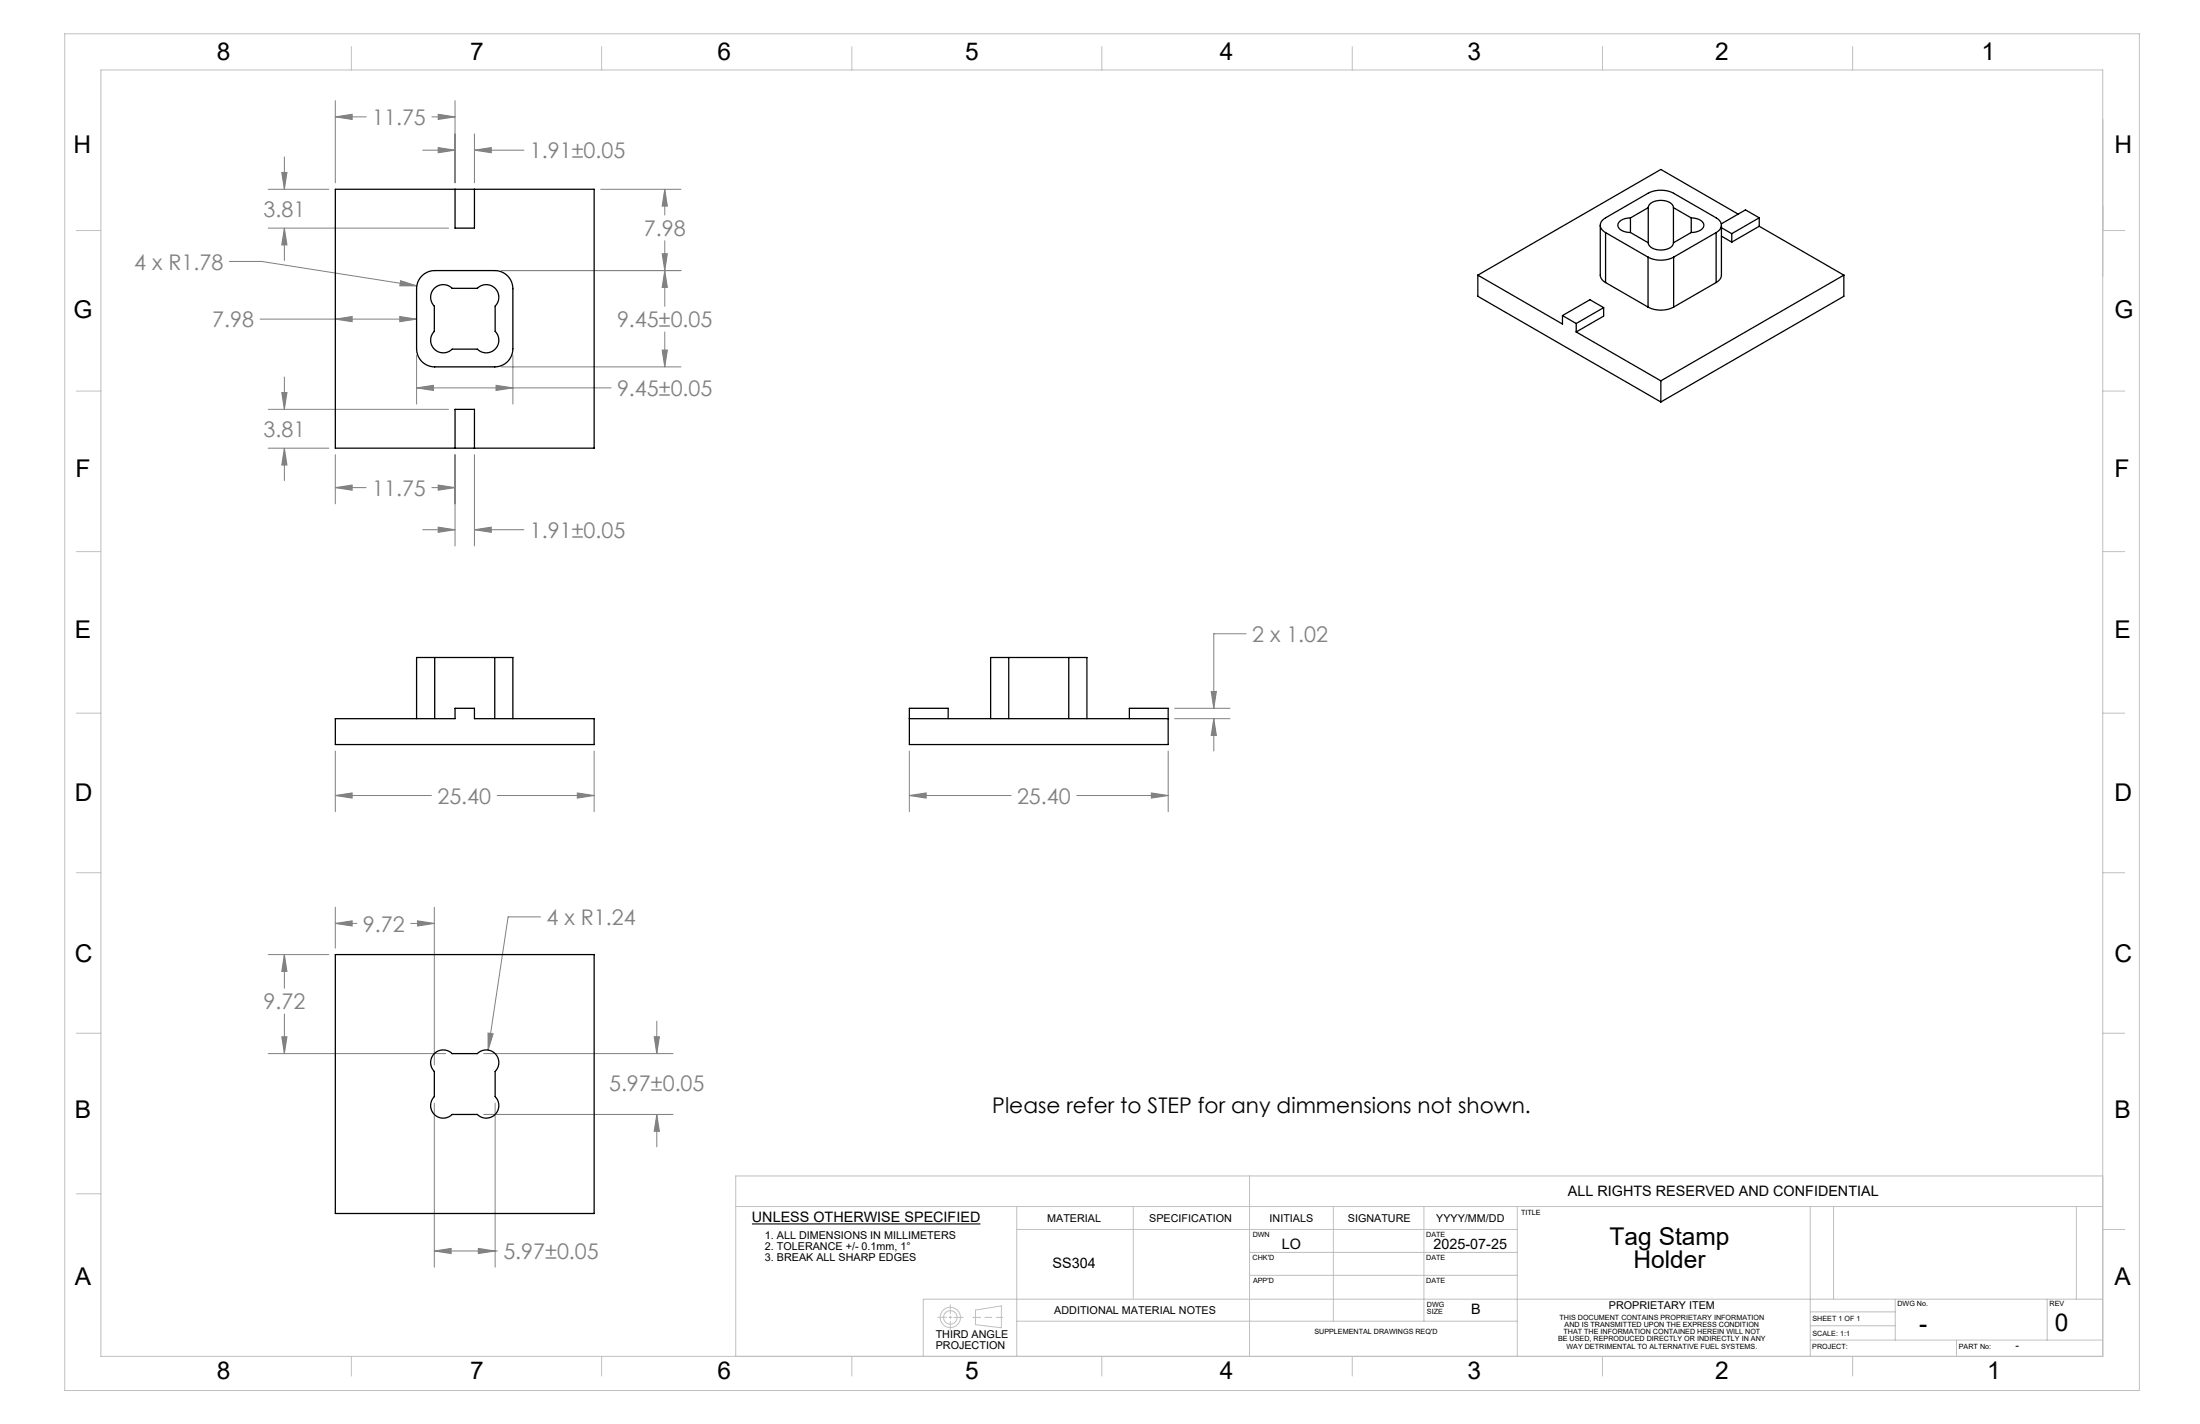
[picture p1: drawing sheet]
<svg xmlns="http://www.w3.org/2000/svg" width="432mm" height="279mm" viewBox="0 0 432 279" stroke-linecap="round" stroke-linejoin="round" font-family="sans-serif">
<path d="M147.6 240.1h44.8" fill="none" stroke="#000" stroke-width=".22"/>
<g fill="none" stroke="#c0c0c0" stroke-width=".2">
<path d="M12.7 6.6h407.2v266.2h-407.2zM19.8 13.7h392.9v252.4h-392.9zM69 9.2v4.5M118.1 9.2v4.5M167.2 9.2v4.5M216.3 9.2v4.5M265.4 9.2v4.5M314.5 9.2v4.5M363.6 9.2v4.5M15 45.2h4.8M412.7 45.2h4.3M15 76.7h4.8"/>
<path d="M412.7 76.7h4.3M15 108.2h4.8M412.7 108.2h4.3M15 139.9h4.8M412.7 139.9h4.3M15 171.2h4.8M412.7 171.2h4.3M15 202.7h4.8M412.7 202.7h4.3M15 234.2h4.8M144.4 236.7h268.3M199.6 236.7v29.4"/>
<path d="M222.4 236.7v18M245.2 230.7v35.4M261.7 236.7v22.5M279.5 236.7v22.5M297.8 236.7v29.4M355.3 236.7v29.4M359.9 236.7v18.2M407.5 236.7v18.2M412.7 230.7h-268.3v35.4M184 258.5h1.8M186.3 258.5h.5M186.5 256v1.8"/>
<path d="M186.5 258.3v.4M186.5 259.2v1.7M187.2 258.5h1.8M190.9 258.5h1.6M191.5 257l5-.8v4.3l-5-.6zM193.3 258.5h1.4M195.5 258.5h1.3M199.6 241.2h98.2M199.6 259.2h98.2M245.2 245.7h52.6M245.2 250.2h52.6M355.3 257.4h16.7"/>
<path d="M372 254.9v8M401.8 254.9v8M412.7 241.2h4.3M412.7 254.9h-231.5v11.2M69 266.1v3.9M118.1 266.1v3.9M167.2 266.1v3.9M216.3 266.1v3.9M265.4 266.1v3.9M314.5 266.1v3.9M355.3 262.9h57.4M355.3 260.1h16.7"/>
<path d="M363.6 266.1v3.9M384 262.9v3.2"/>
<circle cx="186.5" cy="258.5" r="1.33"/>
<circle cx="186.5" cy="258.5" r="1.99"/>
</g>
<g fill="none" stroke="#808080" stroke-width=".2">
<path d="M65.8 19.8v16.1M89.3 19.8v16.1M52.6 37.1h11.9M55.3 33.8h1l-.5 3.3zM55.8 30.8v6.3M65.8 22.9l3.3-.5v1zM65.8 22.9h6.1M83 29.5h6.3M84.8 22.9h4.5M86 29l3.3 .5-3.3 .5zM86 22.4l3.3 .5-3.3 .5zM93.1 29.5l3.3-.5v1z"/>
<path d="M93.1 26.3v9.6M93.1 29.5h9.7M117.9 37.1h15.7M130.5 37.1l.5 3.3h-1zM130.5 37.1v5.1M45 51.3h6.4l30.4 4.8M52.6 44.8h35.4M55.8 44.8l.5 3.3h-1zM55.8 44.8v6.3M78.6 55.1l3.2 1h-3.3zM98.4 53.1h35.2M130 49.8h1l-.5 3.3z"/>
<path d="M130.5 53.1l.5 3.3h-1zM130.5 47.2v12.9M51 62.6h30.8M55.3 77h1l-.5 3.3zM55.8 74v6.3M65.8 62.6l3.3-.5v1zM78.5 62.1l3.3 .5-3.3 .5zM81.8 76.1l3.3-.5v1zM81.8 69.7v9.6M81.8 76.1h38.1M97.4 75.6l3.3 .5-3.3 .5zM98.4 72h35.2"/>
<path d="M100.7 69.7v9.6M130 68.7h1l-.5 3.3zM130.5 65.1v6.9M52.6 87.9h11.9M52.6 80.3h35.4M55.8 87.9l.5 3.3h-1zM55.8 87.9v6.4M65.8 95.7l3.3-.5v1zM65.8 89.2v9.7M65.8 95.7h6.1M84.8 95.7h4.5M86 95.2l3.3 .5-3.3 .5z"/>
<path d="M89.3 89.2v17.9M93.1 89.2v17.9M83 103.9h6.3M86 103.4l3.3 .5-3.3 .5zM93.1 103.9l3.3-.5v1zM93.1 103.9h9.7M230.6 139h10.8M237.7 135.7h1l-.5 3.3zM244.6 124.3h-6.4v14.7M65.8 156.1l3.3-.5v1zM65.8 147.4v11.9M65.8 156.1h18.9"/>
<path d="M97.6 156.1h19M113.3 155.6l3.3 .5-3.3 .5zM116.6 147.4v11.9M178.5 156.1l3.3-.5v1zM178.5 156.1h19.9M178.5 147.4v11.9M211.3 156.1h18M226 155.6l3.3 .5-3.3 .5zM229.3 147.4v11.9M230.6 141h10.8M238.2 141l.5 3.3h-1zM238.2 141v6.4"/>
<path d="M65.8 178v8M85.2 178v31M106.1 179.9h-6.4l-3.9 26.1M52.6 187.3h11.9M55.8 187.3l.5 3.3h-1zM55.8 187.3v6.6M55.8 199v7.7M65.8 181.2l3.3-.5v1zM65.8 181.2h4.2M80.6 181.2h4.6M81.9 180.7l3.3 .5-3.3 .5zM52.6 206.7h34.9"/>
<path d="M55.3 203.4h1l-.5 3.3zM85.2 216.4v32.2M95 218.7h37.1M95 206.7h37.1M95.8 202.7l1 .1-1 3.2zM97.2 216.4v32.2M128.4 203.4h1l-.5 3.3zM128.9 218.7l.5 3.3h-1zM128.9 200.4v6.3M128.9 218.7v6.3M85.2 245.5l3.3-.6v1.1zM85.2 245.5h12.4"/>
<path d="M93.9 244.9l3.3 .6-3.3 .5z"/>
</g>
<path d="M65.8 156.1l3.3-.5v1zM113.3 155.6l3.3 .5-3.3 .5zM130.5 53.1l.5 3.3h-1zM130 68.7h1l-.5 3.3zM81.8 76.1l3.3-.5v1zM97.4 75.6l3.3 .5-3.3 .5zM86 103.4l3.3 .5-3.3 .5zM93.1 103.9l3.3-.5v1zM86 29l3.3 .5-3.3 .5zM93.1 29.5l3.3-.5v1zM55.3 33.8h1l-.5 3.3zM55.8 44.8l.5 3.3h-1zM55.8 87.9l.5 3.3h-1zM55.3 77h1l-.5 3.3zM86 22.4l3.3 .5-3.3 .5zM65.8 22.9l3.3-.5v1zM86 95.2l3.3 .5-3.3 .5zM65.8 95.7l3.3-.5v1zM78.5 62.1l3.3 .5-3.3 .5zM65.8 62.6l3.3-.5v1zM130 49.8h1l-.5 3.3zM130.5 37.1l.5 3.3h-1zM78.6 55.1l-.1 1h3.3zM178.5 156.1l3.3-.5v1zM226 155.6l3.3 .5-3.3 .5zM238.2 141l.5 3.3h-1zM237.7 135.7h1l-.5 3.3zM85.2 245.5l3.3-.6v1.1zM93.9 244.9l3.3 .6-3.3 .5zM128.9 218.7l.5 3.3h-1zM128.4 203.4h1l-.5 3.3zM81.9 180.7l3.3 .5-3.3 .5zM65.8 181.2l3.3-.5v1zM55.3 203.4h1l-.5 3.3zM55.8 187.3l.5 3.3h-1zM95.8 202.7v3.3l1-3.2z" fill="#808080"/>
<g fill="none" stroke="#000" stroke-width=".25">
<path d="M65.8 37.1h50.8v50.8h-50.8zM89.3 37.1v7.7h3.8v-7.7M83 54l1.1-.7 .8-.2h12.2a3.6 3.6 0 0 1 3.6 3.5v11.8a3.6 3.6 0 0 1-3.6 3.6h-11.8a3.6 3.6 0 0 1-3.5-3.6v-12.2l.4-1.2zM85.4 56.4a2.47 2.47 0 0 1 3.3 .2h5a2.47 2.47 0 0 1 3.5 0 2.47 2.47 0 0 1 0 3.5v4.9a2.47 2.47 0 0 1 0 3.5 2.47 2.47 0 0 1-3.5 0h-5a2.47 2.47 0 0 1-3.5 0 2.47 2.47 0 0 1 0-3.5v-4.9a2.47 2.47 0 0 1 .2-3.7zM290.1 54v4.1l35.9 20.8M290.1 54l16.6 9.6v-1.7M314.1 44.2v9.9l.3 .7 .7 .6M315.1 45.6a1.53 1.53 0 0 1-1-1.4 1.53 1.53 0 0 1 1-1.5l8.4-4.8a5.6 5.6 0 0 1 5 0l8.3 4.8a1.53 1.53 0 0 1 1.1 1.5 1.53 1.53 0 0 1-1.1 1.4M315.1 55.4l8.4 4.8M315.1 45.6l8.4 4.9M315.1 45.6v9.8M320 42.8a2.3 2.3 0 0 0-2.5 1.3 1.88 1.88 0 0 0 2.1 1.5h.4"/>
<path d="M320 45.6l3.5 2M320 42.8v2.8M323.5 50.5a5.6 5.6 0 0 0 5 0M323.5 50.5v9.7M323.5 40.7a2.09 2.09 0 0 1 2.3-1.4 2.34 2.34 0 0 1 2.7 1.4M323.5 47.6a2.09 2.09 0 0 0 2.3 1.5 2.34 2.34 0 0 0 2.7-1.5M323.5 40.7l-3.5 2.1M323.5 40.7v6.9M328.5 40.7l3.4 2.1M328.5 40.7v6.9M328.5 50.5v9.7M331.9 42.8a2.3 2.3 0 0 1 2.5 1.3 1.88 1.88 0 0 1-2.1 1.5h-.4"/>
<path d="M331.9 45.6l-3.4 2M331.9 42.8v2.8M336.8 55.4l-8.3 4.8M336.8 45.6l-8.3 4.9M336.8 45.6v9.8M337.9 44.2v9.9l-.3 .7-.8 .6M337.9 46.3l2 1.2M337.9 44.7l2 1.1M339.9 45.8v1.7M341.2 42l-15.2-8.7-35.9 20.7M345.3 44.4l-5.4 3.1M345.3 44.4l16.6 9.6"/>
<path d="M345.3 42.7l-5.4 3.1M345.3 42.7v1.7M345.3 42.7l-2.7-1.5-4.8 2.7M361.9 54l-35.9 20.7M361.9 54v4.1l-35.9 20.8M306.7 61.9l2.7 1.6M309.4 65.1l16.6 9.6M309.4 63.5v1.6M314.8 60.4v1.6l-5.4 3.1M314.8 60.4l-5.4 3.1M314.8 60.4l-2.7-1.6-5.4 3.1M323.5 60.2a5.6 5.6 0 0 0 5 0"/>
<path d="M326 74.7v4.2M89.3 87.9v-7.6h3.8v7.6M85.3 129h-3.5v12M85.3 129v12M85.3 129h11.8M97.1 129h3.6v12M97.1 129v12M198 129h-3.6v12M198 129h11.8M198 129v12M209.8 129h3.5v12M209.8 129v12"/>
<path d="M65.8 141h23.5v-2h3.8v2h23.5v5.1h-50.8zM178.5 141h50.8M186.1 141v-2h-7.6v7.1h50.8v-7.1h-7.6v2M65.8 187.3h50.8v50.8h-50.8zM85.1 206.9a2.47 2.47 0 0 1 3.6-.2h5a2.47 2.47 0 0 1 3.5 0 2.47 2.47 0 0 1 0 3.5v5a2.47 2.47 0 0 1 0 3.5 2.47 2.47 0 0 1-3.5 0h-5a2.47 2.47 0 0 1-3.5 0 2.47 2.47 0 0 1 0-3.5v-5a2.47 2.47 0 0 1-.1-3.3z"/>
</g>
<g font-size="4.8">
<text x="42.5" y="11.7">8</text>
<text x="92.3" y="11.7">7</text>
<text x="140.8" y="11.7">6</text>
<text x="189.4" y="11.7">5</text>
<text x="239.4" y="11.7">4</text>
<text x="288" y="11.7">3</text>
<text x="336.6" y="11.7">2</text>
<text x="388.9" y="11.7">1</text>
<text x="14.4" y="29.9">H</text>
<text x="415" y="29.9">H</text>
<text x="14.4" y="62.3">G</text>
<text x="415" y="62.3">G</text>
<text x="14.8" y="93.6">F</text>
<text x="415" y="93.6">F</text>
<text x="14.7" y="125.1">E</text>
<text x="415" y="125.1">E</text>
<text x="14.7" y="157.2">D</text>
<text x="415" y="157.2">D</text>
<text x="14.7" y="188.8">C</text>
<text x="415" y="188.8">C</text>
<text x="14.7" y="219.4">B</text>
<text x="415" y="219.4">B</text>
<text x="315.9" y="244.2">Tag Stamp</text>
<text x="320.6" y="248.7">Holder</text>
<text x="14.7" y="252.1">A</text>
<text x="415" y="252.1">A</text>
<text x="376.7" y="261.4">-</text>
<text x="403.3" y="261.2">0</text>
<text x="42.5" y="270.6">8</text>
<text x="92.3" y="270.6">7</text>
<text x="140.8" y="270.6">6</text>
<text x="189.4" y="270.6">5</text>
<text x="239.4" y="270.6">4</text>
<text x="288" y="270.6">3</text>
<text x="336.6" y="270.6">2</text>
<text x="390" y="270.6">1</text>
</g>
<g font-size="4.2" fill="#808080">
<text x="73" y="24.5">11.75</text>
<text x="104" y="31.1">1.91±0.05</text>
<text x="51.7" y="42.5">3.81</text>
<text x="126.4" y="46.3">7.98</text>
<text x="26.3" y="52.9">4 x R1.78</text>
<text x="41.7" y="64.2">7.98</text>
<text x="121.1" y="64.2">9.45±0.05</text>
<text x="121.1" y="77.7">9.45±0.05</text>
<text x="51.7" y="85.7">3.81</text>
<text x="73" y="97.3">11.75</text>
<text x="104" y="105.5">1.91±0.05</text>
<text x="245.8" y="126">2 x 1.02</text>
<text x="85.9" y="157.7">25.40</text>
<text x="199.6" y="157.7">25.40</text>
<text x="71.2" y="182.8">9.72</text>
<text x="107.3" y="181.5">4 x R1.24</text>
<text x="51.7" y="198">9.72</text>
<text x="119.5" y="214">5.97±0.05</text>
<text x="98.8" y="247.1">5.97±0.05</text>
</g>
<text font-size="4.2" x="194.7" y="218.3">Please refer to STEP for any dimmensions not shown.</text>
<g font-size="2.8">
<text x="147.6" y="239.8">UNLESS OTHERWISE SPECIFIED</text>
<text x="307.7" y="234.8">ALL RIGHTS RESERVED AND CONFIDENTIAL</text>
<text x="251.6" y="245.1">LO</text>
<text x="281.4" y="245.1">2025-07-25</text>
<text x="206.6" y="248.9">SS304</text>
<text x="288.7" y="257.9">B</text>
</g>
<g font-size="2.1">
<text x="205.5" y="239.7">MATERIAL</text>
<text x="225.6" y="239.7">SPECIFICATION</text>
<text x="249.2" y="239.7">INITIALS</text>
<text x="264.5" y="239.7">SIGNATURE</text>
<text x="281.9" y="239.7">YYYY/MM/DD</text>
<text x="150.1" y="243.2">1. ALL DIMENSIONS IN MILLIMETERS</text>
<text x="150.1" y="245.3">2. TOLERANCE +/- 0.1mm, 1°</text>
<text x="150.1" y="247.4">3. BREAK ALL SHARP EDGES</text>
<text x="206.9" y="257.9">ADDITIONAL MATERIAL NOTES</text>
<text x="315.8" y="256.8">PROPRIETARY ITEM</text>
<text x="183.7" y="262.5">THIRD ANGLE</text>
<text x="183.7" y="264.6">PROJECTION</text>
<text x="395.6" y="264.8">-</text>
</g>
<g font-size="1.4">
<text x="298.5" y="238.5">TITLE</text>
<text x="245.9" y="242.8">DWN</text>
<text x="279.9" y="242.7">DATE</text>
<text x="245.9" y="247.1">CHK'D</text>
<text x="245.9" y="251.7">APP'D</text>
<text x="279.9" y="247.1">DATE</text>
<text x="279.9" y="251.7">DATE</text>
<text x="280.1" y="256.5">DWG</text>
<text x="280.1" y="257.9">SIZE</text>
<text x="372.4" y="256.2">DWG No.</text>
<text x="402.3" y="256.2">REV</text>
<text x="258" y="261.8">SUPPLEMENTAL DRAWINGS REQ'D</text>
<text x="305.8" y="263.2">BE USED, REPRODUCED DIRECTLY OR INDIRECTLY IN ANY</text>
<text x="306.1" y="259">THIS DOCUMENT CONTAINS PROPRIETARY INFORMATION</text>
<text x="306.9" y="261.8">THAT THE INFORMATION CONTAINED HEREIN WILL NOT</text>
<text x="307.1" y="260.4">AND IS TRANSMITTED UPON THE EXPRESS CONDITION</text>
<text x="355.7" y="262">SCALE: 1:1</text>
<text x="355.7" y="259.2">SHEET 1 OF 1</text>
<text x="307.4" y="264.6">WAY DETRIMENTAL TO ALTERNATIVE FUEL SYSTEMS.</text>
<text x="355.7" y="264.8">PROJECT:</text>
<text x="384.5" y="264.8">PART No:</text>
</g>
</svg>
